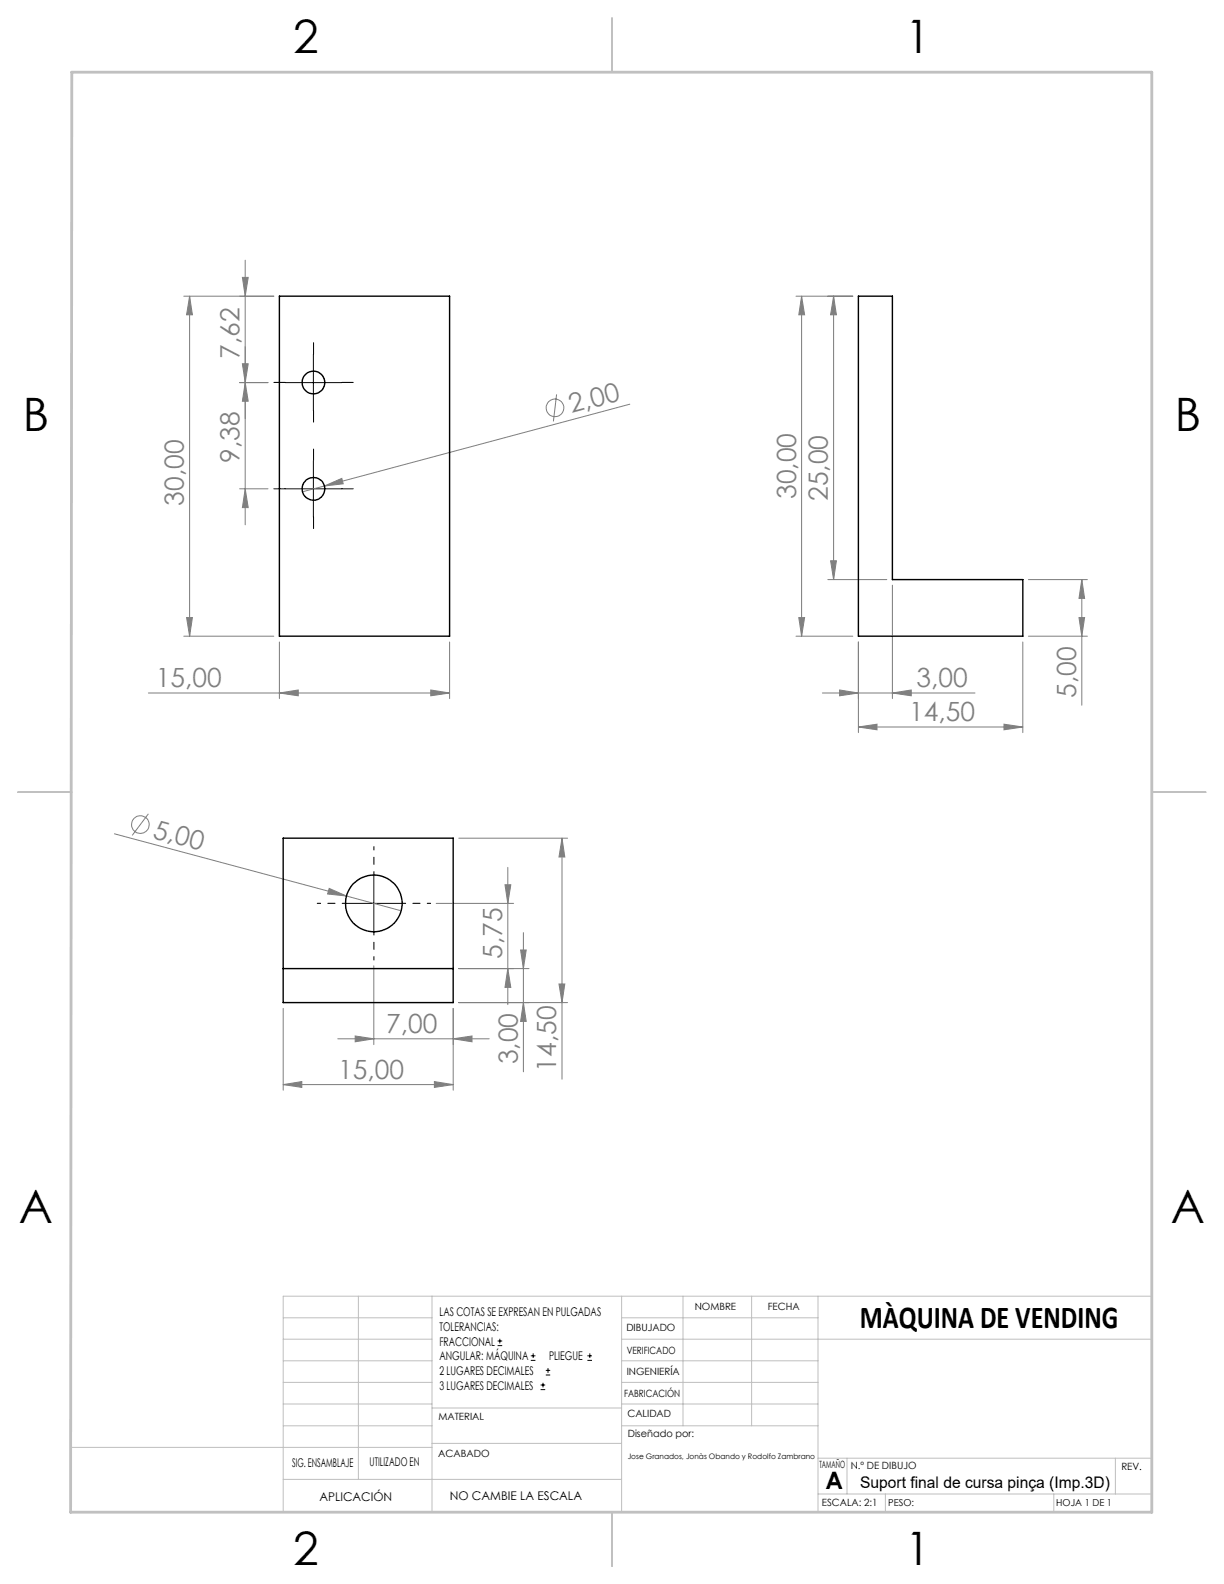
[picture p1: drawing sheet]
<svg xmlns="http://www.w3.org/2000/svg" width="216mm" height="279mm" viewBox="0 0 216 279" stroke-linecap="round" stroke-linejoin="round" font-family="sans-serif">
<g fill="none" stroke="#c0c0c0" stroke-width=".18">
<path d="M50 232.4h26.2M50 236.2h26.2M63.2 228.6v32.3M76.2 228.6v38.1M109.6 228.6v38.1M109.6 232.4h34.7M109.6 236.2h93.6M120.5 228.6v22.9M132.6 228.6v22.9M144.3 228.6v38.1M203.2 228.6h-153.2v38.1M12.5 255.3h63.7"/>
<path d="M50 243.8h26.2M50 251.5h26.2M50 240h26.2M50 247.7h26.2M76.2 254.6h33.4M76.2 248.4h33.4M109.6 243.8h34.7M109.6 251.5h34.7M109.6 240h34.7M109.6 247.7h34.7M144.3 257.2h58.9M149.4 257.2v6.3"/>
<path d="M196.7 257.2v6.3M50 260.9h59.6M144.3 263.5h58.9M156.2 263.5v3.2M185.9 263.5v3.2"/>
</g>
<path d="M108 3.2v9.5M3.1 139.7h9.6M203.2 139.7h9.5M108 266.7v9.6" fill="none" stroke="#c0c0c0" stroke-width=".25"/>
<path d="M12.7 12.7h190.5v254h-190.7z" fill="none" stroke="#c0c0c0" stroke-width=".5"/>
<g fill="none" stroke="#808080" stroke-width=".18">
<path d="M33.4 52.2v60M33.4 52.2l.5 3.3h-1zM42.8 48.9h1l-.5 3.3zM43.3 45.9v46.7M48.3 52.2h-15.9M140.4 52.2h10M141.4 52.2v60M141.4 52.2l.5 3.3h-1zM147 52.2v50M147 52.2l.5 3.3h-1zM42.8 64.2h1l-.5 3.3zM43.3 67.5l.5 3.3h-1z"/>
<path d="M47.3 67.5h-5M98.2 69.6l-.6 4.7M111.1 71.3l-53.9 14.4M42.3 86.2h5M43.3 86.2l.5 3.3h-1zM57.2 85.7l3.1-1.3 .2 .9zM57.2 85.7l-3.9 1M146.5 98.9h1l-.5 3.3zM32.4 112.2h15.9M32.9 108.9h1l-.5 3.3zM49.3 113.2v10M79.3 113.2v10"/>
<path d="M140.4 112.2h10M140.9 108.9h1l-.5 3.3zM146 102.2h10.4M151.4 113.2v16M157.4 103.2v20M180.4 113.2v16M181.4 112.2h10.4M181.4 102.2h10.4M190.3 108.9h1l-.5 3.3zM190.8 102.2l.5 3.4h-1zM190.8 102.2v22.2M26.2 122.2h53.1"/>
<path d="M49.3 122.2l3.3-.5v1zM76 121.7l3.3 .5-3.3 .5zM145.1 122.2h26.9M148.1 121.7l3.3 .5-3.3 .5zM151.4 128.2l3.3-.5v1zM151.4 128.2h29M157.4 122.2l3.3-.5v1zM177.1 127.7l3.3 .5-3.3 .5zM20.2 147.1l40.9 10.9M26.2 143.5l-2.9 3.9M58.1 156.7l3 1.3-3.3-.3zM61.1 158l9.7 2.7"/>
<path d="M76.9 159.3h13.7M80.9 147.8h19.2M89.1 156.1h1l-.5 3.2zM89.6 153v24.2M99.1 147.8v42.6M99.1 147.8l.5 3.4h-1zM50 177.9v14.4M65.9 170.4v13.9M79.9 177.9v14.4M80.9 176.8h19.2M80.9 170.9h12.4M89.6 170.9l.5 3.3h-1z"/>
<path d="M91.8 167.6h1l-.5 3.3zM92.3 164.5v24.6M92.3 176.8l.5 3.4h-1zM98.6 173.6h1l-.5 3.2zM50 191.3l3.2-.5v1zM50 191.3h29.9M59.6 183.2h26.7M62.7 182.7l3.2 .5-3.2 .6zM76.6 190.8l3.3 .5-3.3 .5zM79.9 183.2l3.4-.5v1.1z"/>
<circle cx="97.9" cy="71.9" r="1.56"/>
<circle cx="24.7" cy="145.5" r="1.56"/>
</g>
<path d="M50.3 67.5h-2M55.3 62.5v-2M55.3 72.5v2M60.3 67.5h2M50.3 86.2h-2M55.3 81.2v-2M55.3 91.2v2M60.3 86.2h2" fill="none" stroke="#000" stroke-width=".18" stroke-dasharray="15.2 1.3 1.3 1.3"/>
<path d="M61 159.3h-5M66 154.3v-5M71 159.3h5M66 164.3v5" fill="none" stroke="#000" stroke-width=".18" stroke-dasharray="15.2 1.3 1.3 1.3" stroke-dashoffset="14.6"/>
<path d="M50.3 67.5h10M55.3 62.5v10M50.3 86.2h10M55.3 81.2v10M60.9 159.3h10M65.9 154.3v10.1" fill="none" stroke="#000" stroke-width=".18"/>
<g fill="#808080">
<path d="M58.1 156.7l3 1.3-3.3-.3z"/>
<path d="M57.2 85.7l3.1-1.3 .2 .9z"/>
<path d="M177.1 127.7l3.3 .5-3.3 .5zM151.4 128.2l3.3-.5v1z"/>
<path d="M50 191.3l3.2-.5v1zM76.6 190.8l3.3 .5-3.3 .5zM49.3 122.2l3.3-.5v1zM76 121.7l3.3 .5-3.3 .5zM148.1 121.7l3.3 .5-3.3 .5zM157.4 122.2l3.3-.5v1z"/>
<path d="M43.3 67.5l.5 3.3h-1zM42.8 48.9h1l-.5 3.3zM190.3 108.9h1l-.5 3.3zM190.8 102.2l.5 3.4h-1z"/>
<path d="M99.1 147.8l.5 3.4h-1zM98.6 173.6h1l-.5 3.2zM91.8 167.6h1l-.5 3.3zM92.3 176.8l.5 3.4h-1zM89.1 156.1h1l-.5 3.2zM89.6 170.9l.5 3.3h-1zM33.4 52.2l.5 3.3h-1zM32.9 108.9h1l-.5 3.3zM42.8 64.2h1l-.5 3.3zM43.3 86.2l.5 3.3h-1zM141.4 52.2l.5 3.3h-1zM140.9 108.9h1l-.5 3.3zM147 52.2l.5 3.3h-1zM146.5 98.9h1l-.5 3.3z"/>
<path d="M62.7 182.7l3.2 .5-3.2 .6zM79.9 183.2l3.4-.5v1.1z"/>
</g>
<g fill="none" stroke="#000" stroke-width=".25">
<path d="M49.3 52.2h30v60h-30zM151.4 52.2h6v50h23v10h-29zM50 147.8h29.9v29h-29.9zM50 170.9h29.9"/>
<circle cx="55.3" cy="67.5" r="2.01"/>
<circle cx="55.3" cy="86.2" r="2"/>
<circle cx="65.9" cy="159.4" r="5"/>
</g>
<g fill="none" stroke="#000" stroke-width=".18">
<path d="M87.8 237.3h.8M87.8 236.5h.8M88.2 236.1v.9M93.6 240h.8M93.6 239.1h.8M94.1 238.7v.8M103.6 240h.8M103.6 239.1h.8M104 238.7v.8M95.4 245.1h.8M95.4 244.3h.8M95.8 243.9v.8"/>
<path d="M96.3 242.5h.7M96.3 241.7h.7M96.7 241.3v.8"/>
</g>
<g font-size="8.1">
<text x="51.7" y="9.3">2</text>
<text x="159.7" y="9.3">1</text>
<text x="4" y="76">B</text>
<text x="207.2" y="76">B</text>
<text x="3.3" y="215.7">A</text>
<text x="206.5" y="215.7">A</text>
<text x="51.7" y="276">2</text>
<text x="159.7" y="276">1</text>
</g>
<text font-size="5.6" x="151.7" y="234.3">MÀQUINA DE VENDING</text>
<g font-size="4.7" fill="#808080">
<text x="42.3" y="63.3" transform="rotate(-90 42.3 63.3)">7,62</text>
<text x="100.8" y="72.9" transform="rotate(-15 100.8 72.9)">2,00</text>
<text x="42.3" y="81.7" transform="rotate(-90 42.3 81.7)">9,38</text>
<text x="32.4" y="89.2" transform="rotate(-90 32.4 89.2)">30,00</text>
<text x="140.4" y="88" transform="rotate(-90 140.4 88)">30,00</text>
<text x="146" y="88.3" transform="rotate(-90 146 88.3)">25,00</text>
<text x="27.5" y="121.2">15,00</text>
<text x="161.6" y="121.2">3,00</text>
<text x="189.8" y="123.1" transform="rotate(-90 189.8 123.1)">5,00</text>
<text x="160.3" y="127.2">14,50</text>
<text x="26.8" y="147.7" transform="rotate(15 26.8 147.7)">5,00</text>
<text x="88.6" y="169.1" transform="rotate(-90 88.6 169.1)">5,75</text>
<text x="68.1" y="182.2">7,00</text>
<text x="59.7" y="190.3">15,00</text>
<text x="91.3" y="187.8" transform="rotate(-90 91.3 187.8)">3,00</text>
<text x="98.1" y="189" transform="rotate(-90 98.1 189)">14,50</text>
</g>
<text font-size="4.2" x="145.6" y="262.7">A</text>
<text font-size="2.8" x="151.7" y="262.4">Suport final de cursa pinça (Imp.3D)</text>
<g font-size="2.1">
<text x="77.5" y="232.2">LAS COTAS SE EXPRESAN EN PULGADAS</text>
<text x="77.5" y="234.7">TOLERANCIAS:</text>
<text x="77.5" y="237.3">FRACCIONAL</text>
<text x="77.5" y="239.9">ANGULAR: MÁQUINA</text>
<text x="96.9" y="239.9">PLIEGUE</text>
<text x="77.5" y="242.5">2 LUGARES DECIMALES</text>
<text x="77.5" y="245.1">3 LUGARES DECIMALES</text>
<text x="51.5" y="258.7">SIG. ENSAMBLAJE</text>
<text x="65.2" y="258.6">UTILIZADO EN</text>
<text x="56.3" y="264.8">APLICACIÓN</text>
<text x="79.3" y="264.6">NO CAMBIE LA ESCALA</text>
</g>
<g font-size="1.8">
<text x="122.5" y="231.1">NOMBRE</text>
<text x="135.4" y="231.1">FECHA</text>
<text x="110.5" y="234.8">DIBUJADO</text>
<text x="110.5" y="238.9">VERIFICADO</text>
<text x="110.6" y="242.5">INGENIERÍA</text>
<text x="77.3" y="250.5">MATERIAL</text>
<text x="110.1" y="246.4">FABRICACIÓN</text>
<text x="110.7" y="250">CALIDAD</text>
<text x="77.3" y="257">ACABADO</text>
<text x="110.7" y="253.5">Diseñado por:</text>
<text x="144.5" y="258.9">TAMAÑO</text>
<text x="150.1" y="259.1">N.º DE DIBUJO</text>
<text x="197.8" y="259.2">REV.</text>
<text x="145" y="265.7">ESCALA: 2:1</text>
</g>
<g font-size="1.7">
<text x="156.7" y="265.7">PESO:</text>
<text x="186.3" y="265.7">HOJA 1 DE 1</text>
</g>
<text font-size="1.3" x="110.7" y="257.4">Jose Granados, Jonàs Obando y Rodolfo Zambrano</text>
</svg>
